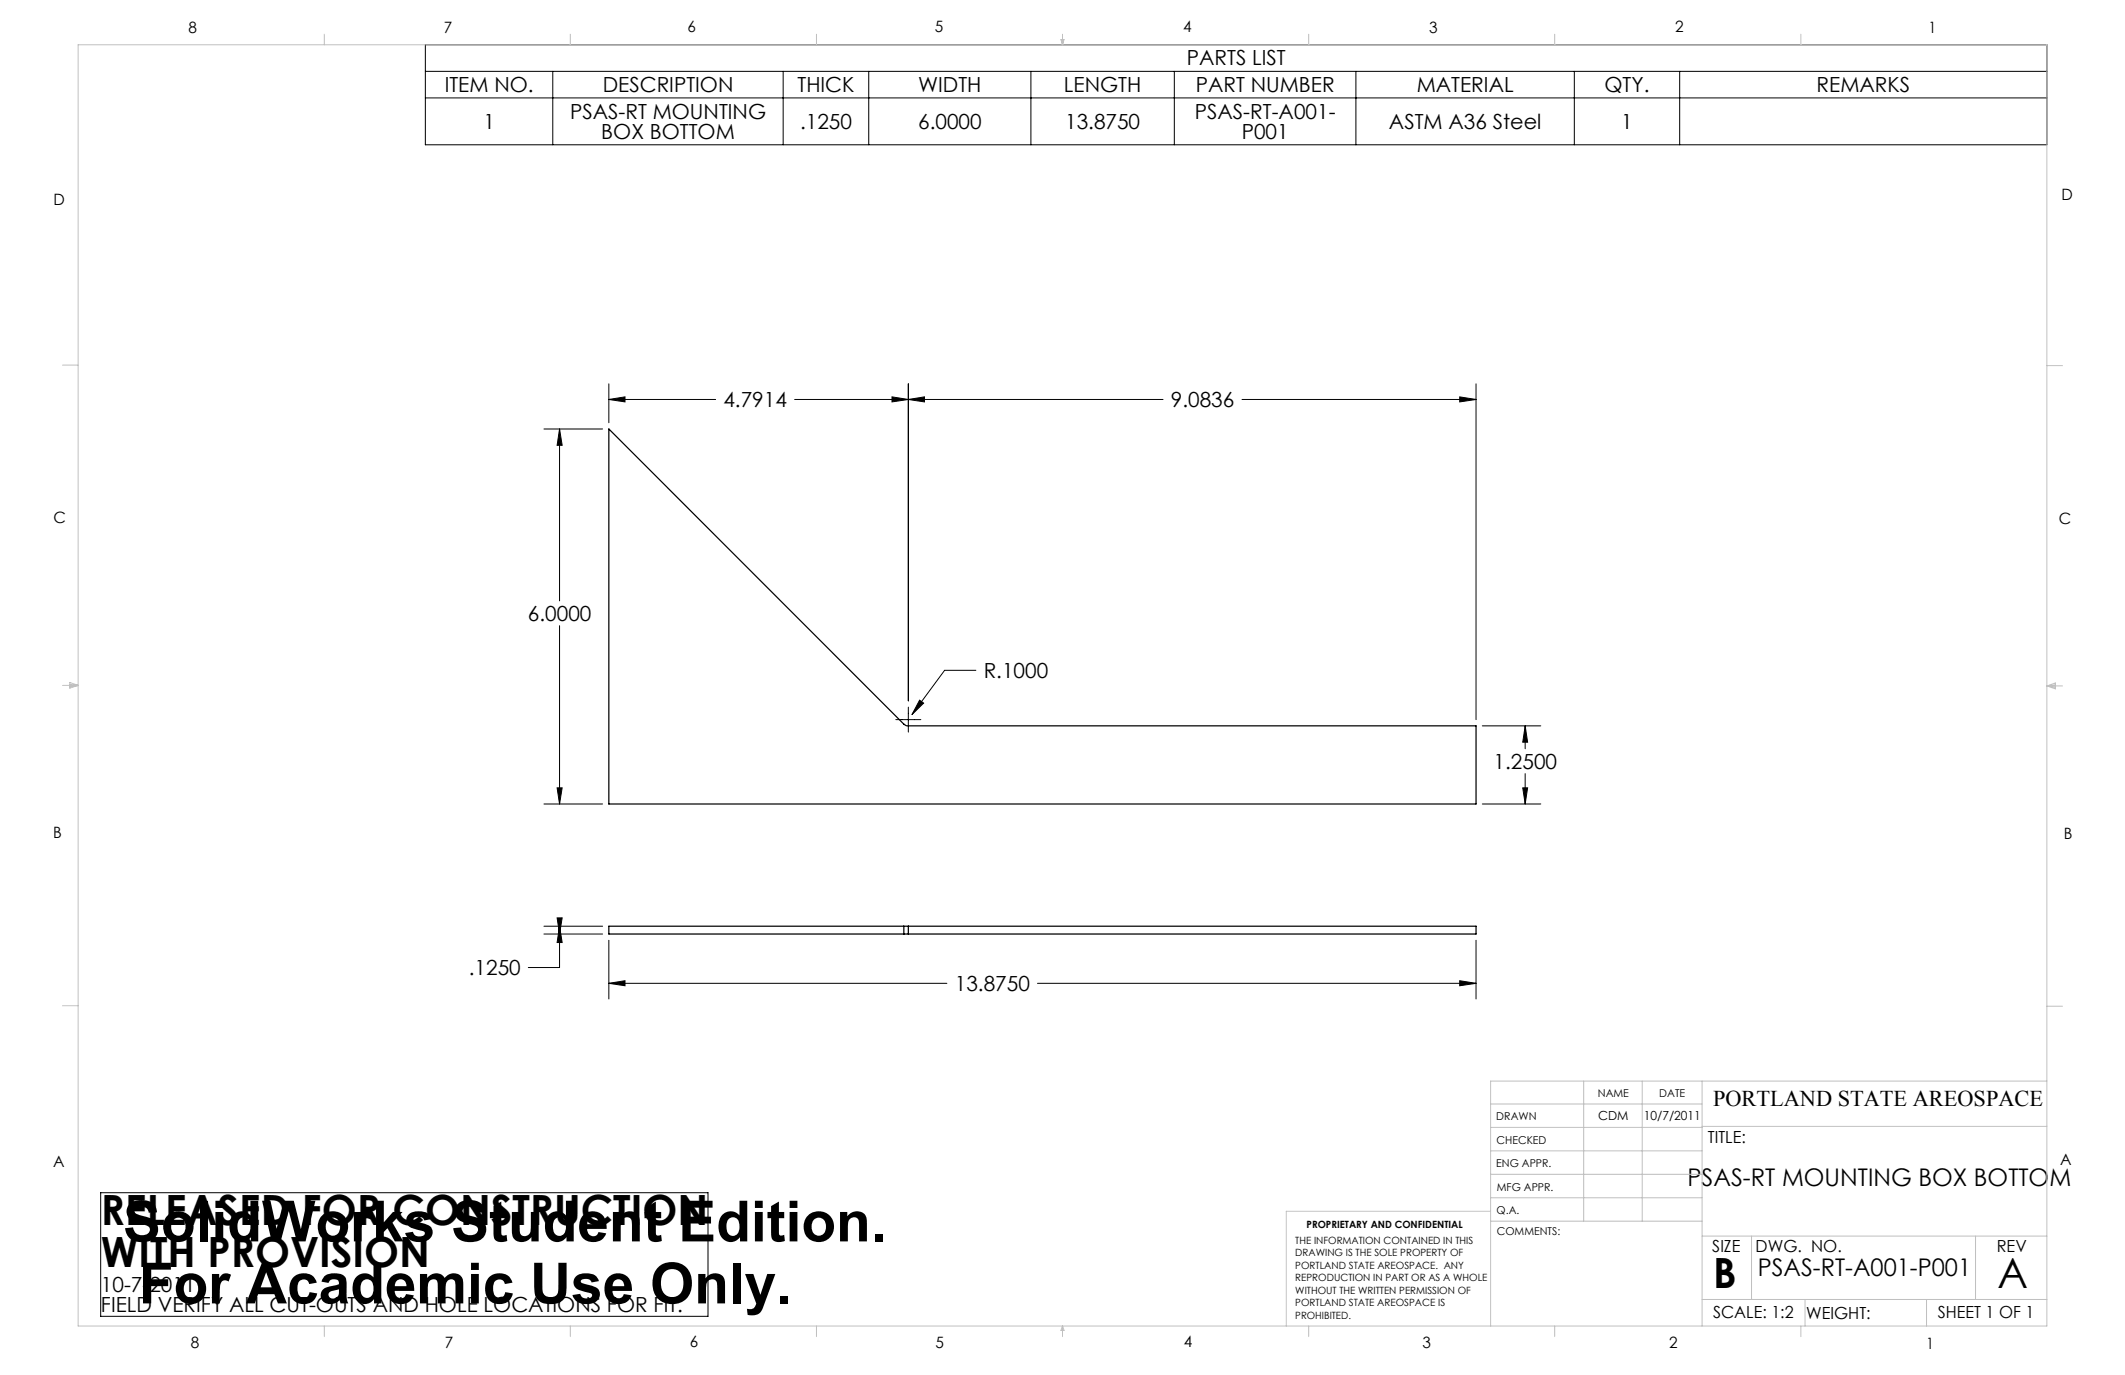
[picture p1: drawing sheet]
<svg xmlns="http://www.w3.org/2000/svg" width="432mm" height="279mm" viewBox="0 0 432 279" stroke-linecap="round" stroke-linejoin="round" font-family="sans-serif">
<g fill="none" stroke="#000" stroke-width=".2">
<path d="M86.4 9.1h329.5v20.3h-329.5zM86.4 14.5h329.5M86.4 19.9h329.5M112.3 14.5v14.9M159.1 14.5v14.9M176.5 14.5v14.9M209.5 14.5v14.9M238.6 14.5v14.9M275.5 14.5v14.9M319.9 14.5v14.9M341.3 14.5v14.9M123.7 78v7.9"/>
<path d="M184.6 78v64.4M299.9 78v68.2M110.5 87.2h11.9M113.7 87.2l.5 3.3h-1zM113.7 87.2v34.9M123.7 81.2l3.3-.6v1.1zM123.7 81.2h21.7M161.5 81.2h74.8M181.3 80.6l3.3 .6-3.3 .5zM184.6 81.2l3.3-.6v1.1zM252.4 81.2h47.5M296.6 80.6l3.3 .6-3.3 .5z"/>
<path d="M113.7 127.1v36.3M198.3 136.2h-6.4l-6.6 9M182 146.2h5.1M184.6 143.7v5.1M186.9 142.3l.8 .6-2.4 2.3zM301.2 147.5h11.9M309.9 147.5l.5 3.3h-1zM309.9 147.5v4.7M309.9 157.2v6.2M110.5 163.4h11.9M113.2 160.1h1l-.5 3.3zM301.2 163.4h11.9"/>
<path d="M309.4 160.1h1l-.5 3.3zM110.5 189.8h11.9M110.5 188.2h11.9M113.2 186.5h1l-.5 3.3zM113.7 188.2l.5 3.3h-1zM113.7 188.2v8.4h-6.3M123.7 199.8l3.3-.5v1zM123.7 191.1v11.9M123.7 199.8h68.7M210.8 199.8h89.1M296.6 199.3l3.3 .5-3.3 .5zM299.9 191.1v11.9"/>
<path d="M20.5 242.4h123.4v25.1h-123.4z"/>
</g>
<g fill="none" stroke="#c0c0c0" stroke-width=".2">
<path d="M15.9 9.1h400v260.4h-400zM65.9 6.9v2.2M115.9 6.9v2.2M165.9 6.9v2.2M215.6 8h.6l-.3 1.1zM215.7 8l.2 1.1M215.9 6.9v2.2M216 8l-.1 1.1M265.9 6.9v2.2M315.9 6.9v2.2M365.9 6.9v2.2M12.7 74.2h3.2"/>
<path d="M415.9 74.3h3.2M12.7 139.3h3.2M14.2 139.1l1.7 .2M14.2 138.7l1.7 .6-1.7 .5zM15.9 139.3l-1.7 .3M415.9 139.4h3.2M415.9 139.4l1.8-.6v1.2zM415.9 139.4l1.8 .3M417.7 139.2l-1.8 .2M12.7 204.4h3.2M321.8 219.7v28.4M333.7 219.7v28.4"/>
<path d="M345.9 219.7v49.8M415.9 204.5h3.2M415.9 219.7h-113v49.8M302.9 233.9h43M302.9 229.1h43M302.9 224.3h43M302.9 238.6h43M345.9 228.9h70M302.9 248.1h43M302.9 243.4h43M302.9 246.1h-41.5v23.4M345.9 251.2h70"/>
<path d="M355.9 251.2v12.9M401.4 251.2v12.9M65.9 269.5v2.1M115.9 269.5v2.1M165.9 269.5v2.1M215.9 269.5v2.1M215.9 269.5l.3 .8h-.6zM265.9 269.5v2.1M315.9 269.5v2.1M345.9 264.1h70M365.9 269.5v2.1M366.8 264.1v5.4"/>
<path d="M391.5 264.1v5.4"/>
</g>
<path d="M113.2 160.1h1l-.5 3.3zM113.7 87.2l.5 3.3h-1zM309.9 147.5l.5 3.3h-1zM309.4 160.1h1l-.5 3.3zM296.6 80.6l3.3 .6-3.3 .5zM184.6 81.2l3.3-.6v1.1zM186.9 142.3l-1.6 2.9 2.4-2.3zM123.7 81.2l3.3-.6v1.1zM181.3 80.6l3.3 .6-3.3 .5zM113.2 186.5h1l-.5 3.3zM113.7 188.2l.5 3.3h-1zM123.7 199.8l3.3-.5v1zM296.6 199.3l3.3 .5-3.3 .5z" fill="#000"/>
<path d="M123.7 87.2l60.4 60.2 115.8 .1v15.9h-176.2zM183.7 188.2h.9M183.7 189.8h.9M183.7 188.2h-60v1.6h60M183.7 188.2v1.6M184.6 188.2h115.3v1.6h-115.3M184.6 188.2v1.6" fill="none" stroke="#000" stroke-width=".25"/>
<g font-size="11.5">
<text x="25" y="252.3">SolidWorks Student Edition.</text>
<text x="28.2" y="264.9">For Academic Use Only.</text>
</g>
<g font-size="8.5">
<text x="20.5" y="249">RELEASED FOR CONSTRUCTION</text>
<text x="20.5" y="257.4">WITH PROVISION</text>
<text x="348.1" y="261.8">B</text>
<text x="405.9" y="261.6">A</text>
</g>
<g font-size="4.9">
<text x="342.9" y="241">PSAS-RT MOUNTING BOX BOTTOM</text>
<text x="357.2" y="259.2">PSAS-RT-A001-P001</text>
</g>
<text font-size="4.6" x="348.1" y="224.8">PORTLAND STATE AREOSPACE</text>
<g font-size="4.2">
<text x="241.2" y="13.3">PARTS LIST</text>
<text x="90.4" y="18.7">ITEM NO.</text>
<text x="122.5" y="18.7">DESCRIPTION</text>
<text x="162.1" y="18.7">THICK</text>
<text x="186.6" y="18.7">WIDTH</text>
<text x="216.2" y="18.7">LENGTH</text>
<text x="243" y="18.7">PART NUMBER</text>
<text x="287.9" y="18.7">MATERIAL</text>
<text x="326" y="18.7">QTY.</text>
<text x="369.1" y="18.7">REMARKS</text>
<text x="98.2" y="26.1">1</text>
<text x="115.8" y="24.1">PSAS-RT MOUNTING</text>
<text x="122.2" y="28.2">BOX BOTTOM</text>
<text x="162.6" y="26.1">.1250</text>
<text x="186.6" y="26.1">6.0000</text>
<text x="216.4" y="26.1">13.8750</text>
<text x="242.8" y="24.1">PSAS-RT-A001-</text>
<text x="252.3" y="28.2">P001</text>
<text x="282.2" y="26.1">ASTM A36 Steel</text>
<text x="329.5" y="26.1">1</text>
<text x="147" y="82.7">4.7914</text>
<text x="237.9" y="82.7">9.0836</text>
<text x="107.3" y="126.2">6.0000</text>
<text x="199.9" y="137.8">R.1000</text>
<text x="303.5" y="156.2">1.2500</text>
<text x="95.3" y="198.2">.1250</text>
<text x="194" y="201.4">13.8750</text>
<text x="20.5" y="262.5">10-7-2011</text>
<text x="20.5" y="266.6">FIELD VERIFY ALL CUT-OUTS AND HOLE LOCATIONS FOR FIT.</text>
</g>
<g font-size="3.4">
<text x="347.1" y="232.3">TITLE:</text>
<text x="347.9" y="254.3">SIZE</text>
<text x="356.7" y="254.4">DWG. NO.</text>
<text x="405.7" y="254.5">REV</text>
<text x="348.1" y="267.9">SCALE: 1:2</text>
<text x="367" y="268">WEIGHT:</text>
<text x="393.8" y="267.9">SHEET 1 OF 1</text>
</g>
<g font-size="3.2">
<text x="38.3" y="6.7">8</text>
<text x="90.2" y="6.7">7</text>
<text x="139.7" y="6.5">6</text>
<text x="190" y="6.5">5</text>
<text x="240.4" y="6.5">4</text>
<text x="290.4" y="6.7">3</text>
<text x="340.4" y="6.5">2</text>
<text x="391.9" y="6.7">1</text>
<text x="10.9" y="41.6">D</text>
<text x="418.9" y="40.7">D</text>
<text x="10.9" y="106.3">C</text>
<text x="418.4" y="106.4">C</text>
<text x="10.8" y="170.2">B</text>
<text x="419.4" y="170.6">B</text>
<text x="10.8" y="237.2">A</text>
<text x="418.6" y="236.8">A</text>
<text x="38.8" y="273.8">8</text>
<text x="90.4" y="273.8">7</text>
<text x="140.2" y="273.8">6</text>
<text x="190.1" y="273.9">5</text>
<text x="240.5" y="273.8">4</text>
<text x="289" y="273.9">3</text>
<text x="339.1" y="273.8">2</text>
<text x="391.4" y="274.1">1</text>
</g>
<g font-size="2.5">
<text x="324.8" y="227.6">CDM</text>
<text x="334" y="227.7">10/7/2011</text>
</g>
<g font-size="2.2">
<text x="304.1" y="227.7">DRAWN</text>
<text x="324.7" y="222.9">NAME</text>
<text x="337.2" y="222.9">DATE</text>
<text x="304.1" y="232.6">CHECKED</text>
<text x="304" y="237.2">ENG APPR.</text>
<text x="304.2" y="241.9">MFG APPR.</text>
<text x="304.1" y="246.7">Q.A.</text>
<text x="304.1" y="250.9">COMMENTS:</text>
</g>
<g font-size="2">
<text x="265.5" y="249.6">PROPRIETARY AND CONFIDENTIAL</text>
<text x="263.2" y="252.8">THE INFORMATION CONTAINED IN THIS</text>
<text x="263.2" y="255.3">DRAWING IS THE SOLE PROPERTY OF</text>
<text x="263.2" y="257.8">PORTLAND STATE AREOSPACE. ANY</text>
<text x="263.2" y="260.4">REPRODUCTION IN PART OR AS A WHOLE</text>
<text x="263.2" y="262.9">WITHOUT THE WRITTEN PERMISSION OF</text>
<text x="263.2" y="265.4">PORTLAND STATE AREOSPACE IS</text>
<text x="263.2" y="267.9">PROHIBITED.</text>
</g>
</svg>
